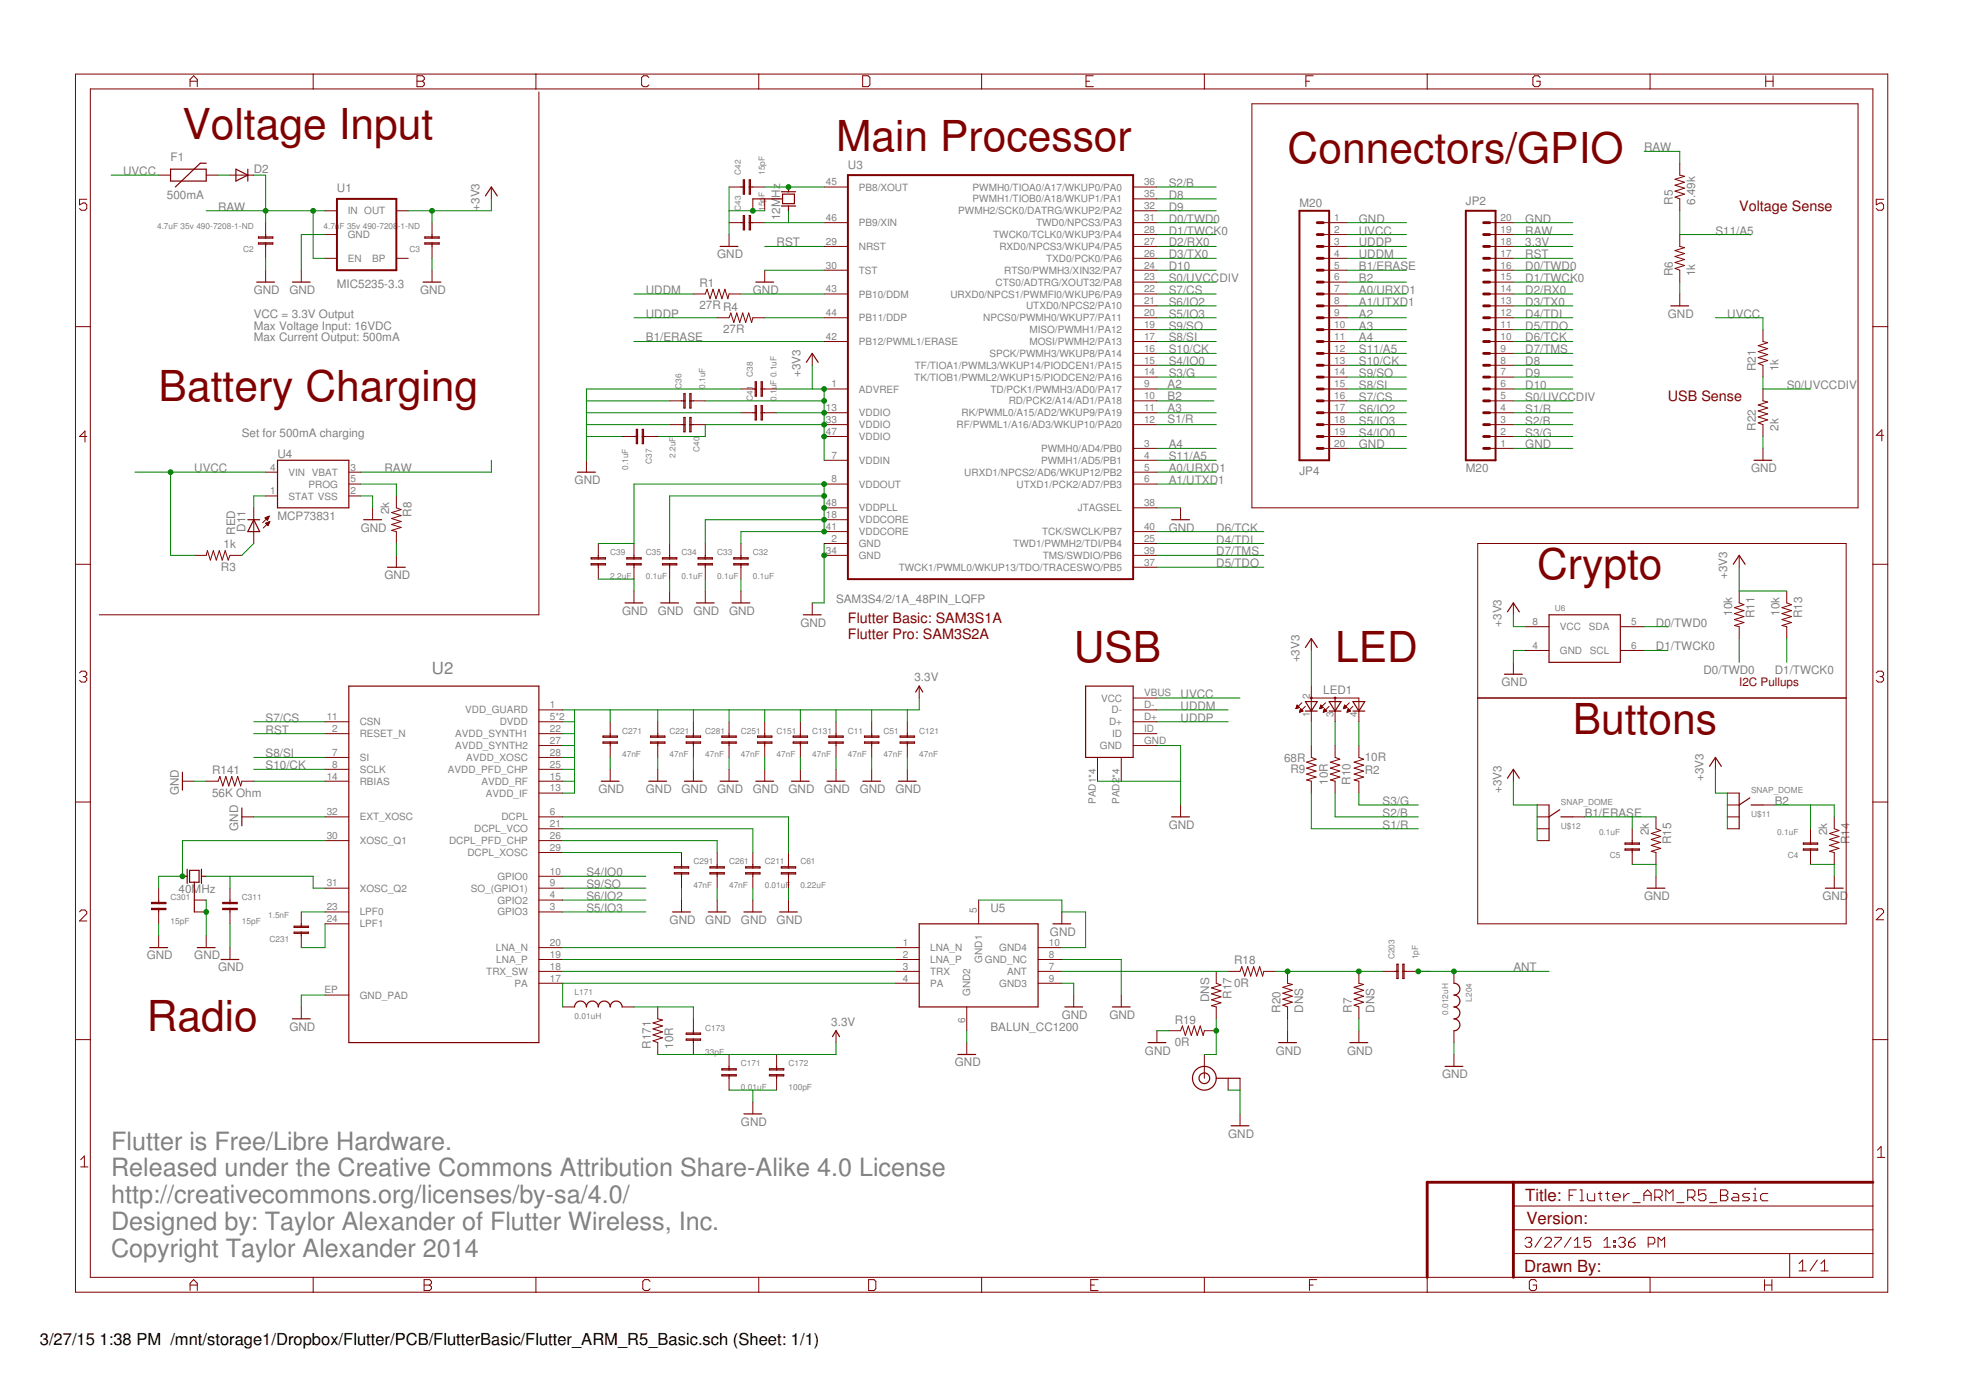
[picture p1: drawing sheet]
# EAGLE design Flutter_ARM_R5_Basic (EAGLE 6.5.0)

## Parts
C2  4.7uF 35v 490-7208-1-ND  CAPACITOR0805  [0808-CAP]
C3  4.7uF 35v 490-7208-1-ND  CAPACITOR0805  [0808-CAP]
C4  0.1uF  CAPACITOR0402  [0402-CAP]
C5  0.1uF  CAPACITOR0402  [0402-CAP]
C11  47nF  CAPACITOR0402  [0402-CAP]
C32  0.1uF  CAPACITOR0402  [0402-CAP]
C33  0.1uF  CAPACITOR0402  [0402-CAP]
C34  0.1uF  CAPACITOR0402  [0402-CAP]
C35  0.1uF  CAPACITOR0402  [0402-CAP]
C36  0.1uF  CAPACITOR0402  [0402-CAP]
C37  0.1uF  CAPACITOR0402  [0402-CAP]
C38  0.1uF  CAPACITOR0402  [0402-CAP]
C39  2.2uF  CAPACITOR0402  [0402-CAP]
C40  2.2uF  CAPACITOR0402  [0402-CAP]
C41  0.1uF  CAPACITOR0402  [0402-CAP]
C42  15pF  CAPACITOR0402  [0402-CAP]
C43  15pF  CAPACITOR0402  [0402-CAP]
C51  47nF  CAPACITOR0402  [0402-CAP]
C61  0.22uF  CAPACITOR0402  [0402-CAP]
C121  47nF  CAPACITOR0402  [0402-CAP]
C131  47nF  CAPACITOR0402  [0402-CAP]
C151  47nF  CAPACITOR0402  [0402-CAP]
C171  0.01uF  CAPACITOR0402  [0402-CAP]
C172  100pF  CAPACITOR0402  [0402-CAP]
C173  33pF  CAPACITOR0402  [0402-CAP]
C203  1pF  CAPACITOR0402  [0402-CAP]
C211  0.01uF  CAPACITOR0402  [0402-CAP]
C221  47nF  CAPACITOR0402  [0402-CAP]
C231  1.5nF  CAPACITOR0402  [0402-CAP]
C251  47nF  CAPACITOR0402  [0402-CAP]
C261  47nF  CAPACITOR0402  [0402-CAP]
C271  47nF  CAPACITOR0402  [0402-CAP]
C281  47nF  CAPACITOR0402  [0402-CAP]
C291  47nF  CAPACITOR0402  [0402-CAP]
C301  15pF  CAPACITOR0402  [0402-CAP]
C311  15pF  CAPACITOR0402  [0402-CAP]
D2  DIODESOD  [SOD-323]
D11  RED  LED0603  [LED-0603]
F1  500mA  PTC0603  [0603-PTC]
JP2  M20  [1X20]
JP4  M20  [1X20]
L171  0.01uH  INDUCTOR0402  [0402-IND]
L204  0.012uH  INDUCTOR0402  [0402-IND]
LED1  TOPLED-3  [P-LCC-4-3]
R1  27R  RESISTOR0402  [0402-RES]
R2  10R  RESISTOR0402  [0402-RES]
R3  1k  RESISTOR0402  [0402-RES]
R4  27R  RESISTOR0402  [0402-RES]
R5  6.49k  RESISTOR0402  [0402-RES]
R6  1k  RESISTOR0402  [0402-RES]
R7  DNS  RESISTOR0402  [0402-RES]
R8  2k  RESISTOR0402  [0402-RES]
R9  68R  RESISTOR0402  [0402-RES]
R10  10R  RESISTOR0402  [0402-RES]
R11  10k  RESISTOR0402  [0402-RES]
R13  10k  RESISTOR0402  [0402-RES]
R14  2k  RESISTOR0402  [0402-RES]
R15  2k  RESISTOR0402  [0402-RES]
R17  DNS  RESISTOR0402  [0402-RES]
R18  0R  RESISTOR0402  [0402-RES]
R19  0R  RESISTOR0402  [0402-RES]
R20  DNS  RESISTOR0402  [0402-RES]
R21  1k  RESISTOR0402  [0402-RES]
R22  2k  RESISTOR0402  [0402-RES]
R141  56K Ohm  RESISTOR0402  [0402-RES]
R171  10R  RESISTOR0402  [0402-RES]
U1  MIC5235-3.3  V_REG_LDOSMD  [SOT23-5]
U2  CC1200  [QFN-32]
U3  SAM3S4/2/1A_48PIN_LQFP  [LQFP48]
U4  MCP73831  [SOT23-5]
U5  BALUN_CC1200  [IPC_BALUN_CC1200]
U6  ATSHA204/ATECC108UDFN  [UDFN_8_ATSHA204]
U7  U.FL  [U.FL]
U$2  MICRO_USB  [MICRO-USB-SLOT-2]
U$11  SNAP_DOME  [12MM_SNAP_DOME_SMALLER]
U$12  SNAP_DOME  [12MM_SNAP_DOME_SMALLER]
X1  12MHz  XTAL_ABRACON_4_PINABM8G  [XTAL_ABRACON_ABM8G_3.2MMX2.5MM]
X2  40MHz  XTAL_ABRACON_4_PINEPSON  [XTAL_EPSON_FA_128_2MMX1.6MM]

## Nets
3.3V: C3.2 C11.1 C36.2 C37.1 C38.2 C40.1 C41.2 C51.1 C121.1 C131.1 C151.1 C171.1 C172.1 C173.2 C221.1 C251.1 C271.1 C281.1 JP2.18 LED1.2(A2) R11.1 R13.1 R171.1 U1.5(OUT) U2.1(VDD_GUARD) U2.5(DVDD) U2.12(DVDD) U2.13(AVDD_IF) U2.15(AVDD_RF) U2.22(AVDD_SYNTH1) U2.25(AVDD_PFD_CHP) U2.27(AVDD_SYNTH2) U2.28(AVDD_XOSC) U3.1(ADVREF) U3.7(VDDIN) U3.13(VDDIO) U3.33(VDDIO) U3.47(VDDIO) U6.8(VCC) U$11.P$1 U$11.P$2 U$11.P$3 U$11.P$4 U$12.P$1 U$12.P$2 U$12.P$3 U$12.P$4 ; supply symbol labelled +3V3
+1.8V [Power]: C32.1 C33.1 C34.1 C35.1 C39.1 U3.8(VDDOUT) U3.18(VDDCORE) U3.41(VDDCORE) U3.48(VDDPLL)
A0/URXD1: JP4.7 U3.5(URXD1/NPCS2/AD6/WKUP12/PB2)
A1/UTXD1: JP4.8 U3.6(UTXD1/PCK2/AD7/PB3)
A2: JP4.9 U3.9(TD/PCK1/PWMH3/AD0/PA17)
A3: JP4.10 U3.11(RK/PWML0/A15/AD2/WKUP9/PA19)
A4: JP4.11 U3.3(PWMH0/AD4/PB0)
ANT: C203.2 L204.1
B1/ERASE: C5.2 JP4.5 R15.1 U3.42(PB12/PWML1/ERASE) U$12.CENTER
B2: C4.2 JP4.6 R14.1 U3.10(RD/PCK2/A14/AD1/PA18) U$11.CENTER
D0/TWD0: JP2.16 R11.2 U3.31(TWD0/NPCS3/PA3) U6.5(SDA)
D1/TWCK0: JP2.15 R13.2 U3.28(TWCK0/TCLK0/WKUP3/PA4) U6.6(SCL)
D2/RX0: JP2.14 U3.27(RXD0/NPCS3/WKUP4/PA5)
D3/TX0: JP2.13 U3.26(TXD0/PCK0/PA6)
D4/TDI: JP2.12 U3.25(TWD1/PWMH2/TDI/PB4)
D5/TDO: JP2.11 U3.37(TWCK1/PWML0/WKUP13/TDO/TRACESWO/PB5)
D6/TCK: JP2.10 U3.40(TCK/SWCLK/PB7)
D7/TMS: JP2.9 U3.39(TMS/SWDIO/PB6)
D8: JP2.8 U3.35(PWMH1/TIOB0/A18/WKUP1/PA1)
D9: JP2.7 U3.32(PWMH2/SCK0/DATRG/WKUP2/PA2)
D10: JP2.6 U3.24(RTS0/PWMH3/XIN32/PA7)
GND [Power]: C2.1 C3.1 C4.1 C5.1 C11.2 C32.2 C33.2 C34.2 C35.2 C36.1 C37.2 C38.1 C39.2 C40.2 C41.1 C42.1 C43.1 C51.2 C61.2 C121.2 C131.2 C151.2 C171.2 C172.2 C211.2 C221.2 C251.2 C261.2 C271.2 C281.2 C291.2 C301.2 C311.2 JP2.1 JP2.20 JP4.1 JP4.20 L204.2 R6.1 R7.1 R8.2 R14.2 R15.2 R19.1 R20.1 R22.1 R141.1 U1.2(GND) U2.32(EXT_XOSC) U2.EP(GND_PAD) U3.2(GND) U3.30(TST) U3.34(GND) U3.38(JTAGSEL) U4.2(VSS) U5.5(GND1) U5.6(GND2) U5.8(GND_NC) U5.9(GND3) U5.10(GND4) U6.4(GND) U7.P$1(GND) U7.P$2(GND) U$2.GND U$2.PAD1 U$2.PAD2 U$2.PAD3 U$2.PAD4 U$2.PAD5 U$2.PAD6 U$2.PAD7 U$2.PAD8 X1.P$2(GND) X1.P$4(GND) X2.2(GND) X2.4(GND)
LNA_N: U2.20(LNA_N) U5.1(LNA_N)
LNA_P: U2.19(LNA_P) U5.2(LNA_P)
N$1: C61.1 U2.6(DCPL)
N$2: R141.2 U2.14(RBIAS)
N$3: C231.1 U2.24(LPF1)
N$4: C231.2 U2.23(LPF0)
N$5: C211.1 U2.21(DCPL_VCO)
N$6: D11.A R3.1
N$7: C173.1 L171.2 R171.2
N$8: C203.1 R7.2 R18.2 R20.2
N$10: D2.2(A) F1.2
N$11: R17.1 R18.1 U5.7(ANT)
N$13: R17.2 R19.2 U7.P$3(SIGNAL)
N$14: C311.1 U2.31(XOSC_Q2) X2.1(X1)
N$15: C261.1 U2.26(DCPL_PFD_CHP)
N$16: C301.1 U2.30(XOSC_Q1) X2.3(X2)
N$17: C291.1 U2.29(DCPL_XOSC)
N$18: LED1.1(CRED) R9.1
N$20: LED1.4(CGREEN) R2.1
N$35: C42.2 U3.45(PB8/XOUT) X1.P$3(X2)
N$36: C43.2 U3.46(PB9/XIN) X1.P$1(X1)
PA: L171.1 U2.17(PA) U5.4(PA)
PROG: R8.1 U4.5(PROG)
RAW [Power]: C2.2 D2.1(C) JP2.19 R5.2 U1.1(IN) U1.3(EN) U4.3(VBAT)
RST: JP2.17 U2.2(RESET_N) U3.29(NRST)
S0/UVCCDIV: JP2.5 R21.1 R22.2 U3.23(CTS0/ADTRG/XOUT32/PA8)
S1/R: JP2.4 R9.2 U3.12(RF/PWML1/A16/AD3/WKUP10/PA20)
S2/B: JP2.3 R10.2 U3.36(PWMH0/TIOA0/A17/WKUP0/PA0)
S3/G: JP2.2 R2.2 U3.14(TK/TIOB1/PWML2/WKUP15/PIODCEN2/PA16)
S4/IO0: JP4.19 U2.10(GPIO0) U3.15(TF/TIOA1/PWML3/WKUP14/PIODCEN1/PA15)
S5/IO3: JP4.18 U2.3(GPIO3) U3.20(NPCS0/PWMH0/WKUP7/PA11)
S6/IO2: JP4.17 U2.4(GPIO2) U3.21(UTXD0/NPCS2/PA10)
S7/CS: JP4.16 U2.11(CSN) U3.22(URXD0/NPCS1/PWMFI0/WKUP6/PA9)
S8/SI: JP4.15 U2.7(SI) U3.17(MOSI/PWMH2/PA13)
S9/SO: JP4.14 U2.9(SO_(GPIO1)) U3.19(MISO/PWMH1/PA12)
S10/CK: JP4.13 U2.8(SCLK) U3.16(SPCK/PWMH3/WKUP8/PA14)
S11/A5: JP4.12 R5.1 R6.2 U3.4(PWMH1/AD5/PB1)
STAT: D11.C U4.1(STAT)
TRX_SW: U2.18(TRX_SW) U5.3(TRX)
U7: LED1.3(CBLUE) R10.1
UDDC_+: R4.2 U3.44(PB11/DDP)
UDDC_-: R1.2 U3.43(PB10/DDM)
UDDM: JP4.4 R1.1 U$2.D-
UDDP: JP4.3 R4.1 U$2.D+
UVCC: F1.1 JP4.2 R3.2 R21.2 U4.4(VIN) U$2.VBUS(VCC)
Unconnected: U1.4(BP) U$2.ID

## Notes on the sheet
- Voltage Input | Main Processor
- Connectors/GPIO
- Voltage Sense
- VCC = 3.3V Output
- Max Voltage Input: 16VDC
- Max Current Output: 500mA
- Battery Charging | USB Sense
- Set for 500mA charging
- Crypto
- Flutter Basic: SAM3S1A
  Flutter Pro: SAM3S2A
- USB | LED
- I2C Pullups
- Buttons
- Radio
- Flutter is Free/Libre Hardware.
  Released under the Creative Commons Attribution Share-Alike 4.0 License
  http://creativecommons.org/licenses/by-sa/4.0/
  Designed by: Taylor Alexander of Flutter Wireless, Inc.
  Copyright Taylor Alexander 2014
- Version 1.0

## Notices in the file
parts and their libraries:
SparkFun-Aesthetics: Licensing: CC v3.0 Share-Alike You are welcome to use this library for commercial purposes.
